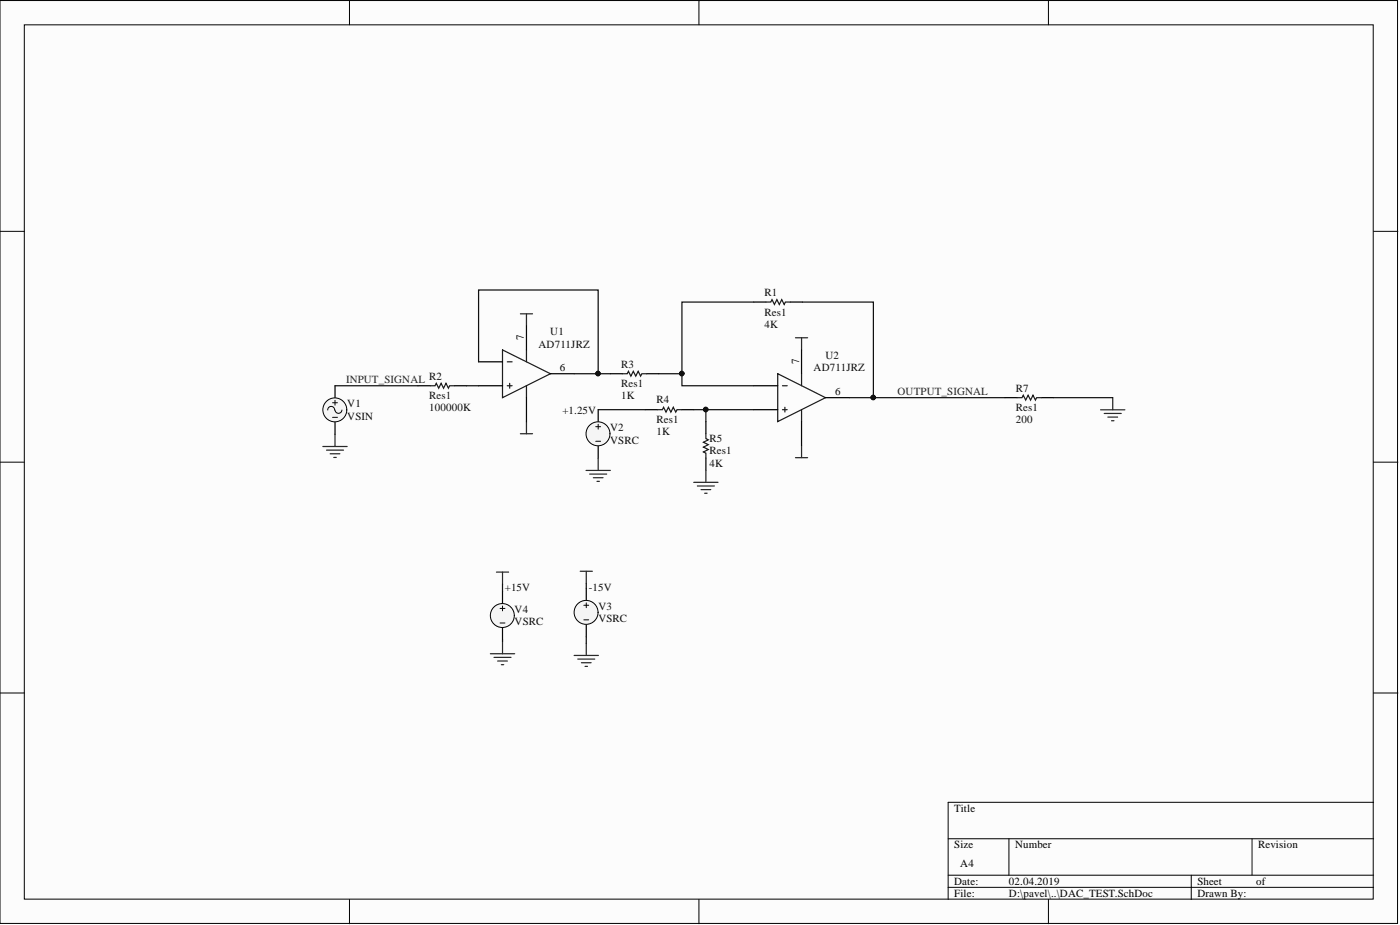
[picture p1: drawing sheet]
<svg xmlns="http://www.w3.org/2000/svg" width="292mm" height="193mm" viewBox="0 0 292 193" stroke-linecap="round" stroke-linejoin="round" font-family="sans-serif">
<g fill="#fcfcfc" stroke="#000" stroke-width=".21">
<path d="M0 .1h291.6v192.5h-291.6z"/>
<path d="M5.1 5.2h281.4v182.4h-281.4z"/>
</g>
<g fill="none" stroke="#000" stroke-width=".21">
<path d="M72.9 .1v5.1M145.8 .1v5.1M218.7 .1v5.1M0 48.3h5.1M286.6 48.3h5.1M0 96.4h5.1M286.6 96.4h5.1M0 144.6h5.1M286.6 144.6h5.1M197.8 175h88.8M210.5 175v7.6M261.2 175v7.6"/>
<path d="M286.6 167.4h-88.8v20.2M72.9 187.6v5.1M145.8 187.6v5.1M197.8 182.6h88.8M197.8 185.1h88.8M218.7 187.6v5.1M248.5 182.6v5"/>
</g>
<path d="M127.3 78h2.6M134.9 78h2.6M157.3 63h2.5M164.9 63h2.5M134.6 85.5h2.6M142.3 85.5h2.5M147.3 88v2.5M147.3 95.6v2.5M104.8 123.4v2.5M104.8 131v2.5" fill="none" stroke="#000" stroke-width=".25"/>
<path d="M129.9 78h1l.2-.5 .5 1 .5-1 .5 1 .6-1 .5 1 .2-.5h1M159.8 63h1l.3-.5 .5 1 .5-1 .5 1 .5-1 .5 1 .3-.5h1M137.2 85.5h1l.3-.5 .5 1 .5-1 .5 1 .5-1 .5 1 .2-.5h1.1M147.3 90.5v1l.5 .3-1 .5 1 .5-1 .5 1 .5-1 .5 .5 .2v1.1" fill="none" stroke="#1c1c1c" stroke-width=".25"/>
<g fill="none" stroke="#262626" stroke-width=".25">
<path d="M166 70.5h2.5M167.2 70.5v2.5M147.3 98.1v2.5M166 95.5h2.5M167.2 92.9v2.6M103.6 119.4h2.5M104.8 119.4v2.5M121.1 119.2h2.5M122.3 119.2v2.5M144.7 100.6h5.1M145.5 101.4h3.6M146.3 102.1h2"/>
<path d="M147 102.9h.5M102.3 136.4h5.1M103.1 137.1h3.5M103.8 137.9h2.1M104.6 138.7h.5M104.8 133.8v2.6M119.8 136.7h5.1M120.5 137.5h3.6M121.3 138.3h2M122.1 139h.5M122.3 134.2v2.5"/>
</g>
<circle cx="104.8" cy="128.4" r="2.5" fill="#f5f5f5" stroke="#000" stroke-width=".21"/>
<path d="M104.3 126.9h1.1M104.3 130h1.1M104.8 126.4v1" fill="none" stroke="#000" stroke-width=".21"/>
<path d="M122.3 122.7v2.6M122.3 130.3v2.6" fill="none" stroke="#000" stroke-width=".25"/>
<circle cx="122.3" cy="127.8" r="2.5" fill="#f5f5f5" stroke="#000" stroke-width=".21"/>
<path d="M121.8 126.3h1M121.8 129.3h1M122.3 125.8v1" fill="none" stroke="#000" stroke-width=".21"/>
<path d="M124.8 85.5v2.5M124.8 93.1v2.5" fill="none" stroke="#000" stroke-width=".25"/>
<circle cx="124.8" cy="90.5" r="2.5" fill="#f5f5f5" stroke="#000" stroke-width=".21"/>
<path d="M124.3 89h1M124.3 92.1h1M124.8 88.5v1" fill="none" stroke="#000" stroke-width=".21"/>
<path d="M67.4 93.1h5M68.1 93.9h3.6M68.9 94.7h2M69.6 95.4h.6M69.9 90.6v2.5M122.3 98.1h5M123 98.9h3.6M123.8 99.7h2M124.8 95.6v2.5M124.6 100.4h.5" fill="none" stroke="#262626" stroke-width=".25"/>
<path d="M69.9 80.5v2.5M69.9 88.1v2.5" fill="none" stroke="#000" stroke-width=".25"/>
<circle cx="69.9" cy="85.5" r="2.5" fill="#f5f5f5" stroke="#000" stroke-width=".21"/>
<path d="M69.4 84h1M69.4 87.1h1M69.8 85.5a.72 .72 0 0 0-.7-.7 .72 .72 0 0 0-.7 .7M69.9 83.5v1M71.3 85.5a.72 .72 0 0 1-.7 .7 .72 .72 0 0 1-.7-.7" fill="none" stroke="#000" stroke-width=".21"/>
<g fill="none" stroke="#000" stroke-width=".25">
<path d="M99.9 75.5h4.9M109.8 68v5M114.8 78h5M167.2 73v5M87.2 80.5h2.6M94.8 80.5h2.6M99.9 80.5h4.9M109.8 83v5M157.3 80.5h5M157.3 85.5h5M167.2 88v4.9M172.2 83h5"/>
<path d="M209.7 83h2.5M217.3 83h2.5"/>
</g>
<g fill="none" stroke="#1c1c1c" stroke-width=".25">
<path d="M104.8 73l10 5-10 5zM105.8 75.5h1.1M106.3 80v1M109.8 73v2.5M162.3 78l9.9 5-9.9 5zM167.2 78v2.5M89.8 80.5h1l.2-.5 .5 1 .5-1 .5 1 .6-1 .5 1 .2-.5h1M105.8 80.5h1.1M109.8 80.5v2.5M163.3 80.5h.9M163.3 85.5h.9M163.8 85v.9"/>
<path d="M167.2 85.5v2.5M212.2 83h1l.3-.5 .5 1 .5-1 .5 1 .5-1 .5 1 .3-.5h1"/>
</g>
<path d="M108.6 65.5h2.5M109.8 65.5v2.5M108.6 90.5h2.5M109.8 88v2.5M229.6 85.5h5.1M230.4 86.3h3.5M231.1 87h2.1M231.9 87.8h.5M232.2 83v2.5" fill="none" stroke="#262626" stroke-width=".25"/>
<g fill="none" stroke="#0e0e0e" stroke-width=".25">
<path d="M99.9 75.5v-15h24.9v17.5h-5M124.8 78h2.5M137.5 78h4.8v2.5h15M157.3 63h-15v15M167.4 63h14.8v20M69.9 80.5h17.3M97.4 80.5h2.5M124.8 85.5h9.8M144.8 85.5h2.5M157.3 85.5h-10v2.5M177.2 83h32.5M219.8 83h12.4"/>
<path d="M104.8 121.9v1.5M104.8 133.5v.3M122.3 121.7v1M122.3 132.9v1.3"/>
</g>
<g fill="#0e0e0e" stroke="#0e0e0e" stroke-width=".21">
<circle cx="142.2" cy="77.9" r=".47"/>
<circle cx="182.2" cy="82.9" r=".47"/>
<circle cx="147.2" cy="85.4" r=".47"/>
<circle cx="124.8" cy="77.9" r=".47"/>
</g>
<g font-size="2.3" fill="#0e0e0e">
<text x="159.5" y="61.8">R1</text>
<text x="159.5" y="65.8">Res1</text>
<text x="114.8" y="70">U1</text>
<text x="159.5" y="68.4">4K</text>
<text x="112.4" y="72.5">AD711JRZ</text>
<text x="129.6" y="76.7">R3</text>
<text x="169.8" y="77.5">AD711JRZ</text>
<text x="172.2" y="75">U2</text>
<text x="89.5" y="79.2">R2</text>
<text x="89.5" y="83.2">Res1</text>
<text x="129.6" y="83.3">1K</text>
<text x="129.6" y="80.8">Res1</text>
<text x="211.9" y="81.7">R7</text>
<text x="72.5" y="85">V1</text>
<text x="72.5" y="87.5">VSIN</text>
<text x="89.5" y="85.8">100000K</text>
<text x="117.3" y="86.4">+1.25V</text>
<text x="127.3" y="90">V2</text>
<text x="137" y="84.2">R4</text>
<text x="137" y="88.2">Res1</text>
<text x="211.9" y="88.3">200</text>
<text x="211.9" y="85.8">Res1</text>
<text x="127.3" y="92.5">VSRC</text>
<text x="137" y="90.8">1K</text>
<text x="148" y="92.3">R5</text>
<text x="148" y="94.8">Res1</text>
<text x="148" y="97.3">4K</text>
<text x="105.3" y="123.4">+15V</text>
<text x="122.8" y="123.2">-15V</text>
<text x="107.4" y="127.9">V4</text>
<text x="107.4" y="130.5">VSRC</text>
<text x="124.9" y="127.2">V3</text>
<text x="124.9" y="129.8">VSRC</text>
</g>
<g font-size="2.3">
<text x="109.3" y="71" transform="rotate(-90 109.3 71)">7</text>
<text x="116.8" y="77.5">6</text>
<text x="166.7" y="76" transform="rotate(-90 166.7 76)">7</text>
<text x="174.2" y="82.5">6</text>
<text x="199.1" y="169.4">Title</text>
<text x="199.1" y="177">Size</text>
<text x="211.8" y="177">Number</text>
<text x="262.5" y="177">Revision</text>
<text x="199.1" y="184.6">Date:</text>
<text x="200.4" y="180.8">A4</text>
<text x="210.5" y="184.6">02.04.2019</text>
<text x="249.8" y="184.6">Sheet</text>
<text x="262.1" y="184.6">of</text>
<text x="199.1" y="187.1">File:</text>
<text x="210.5" y="187.1">D:\pavel\..\DAC_TEST.SchDoc</text>
<text x="249.8" y="187.1">Drawn By:</text>
</g>
<g font-size="2.3" fill="#262626">
<text x="72.2" y="79.9">INPUT_SIGNAL</text>
<text x="187.3" y="82.5">OUTPUT_SIGNAL</text>
</g>
</svg>
